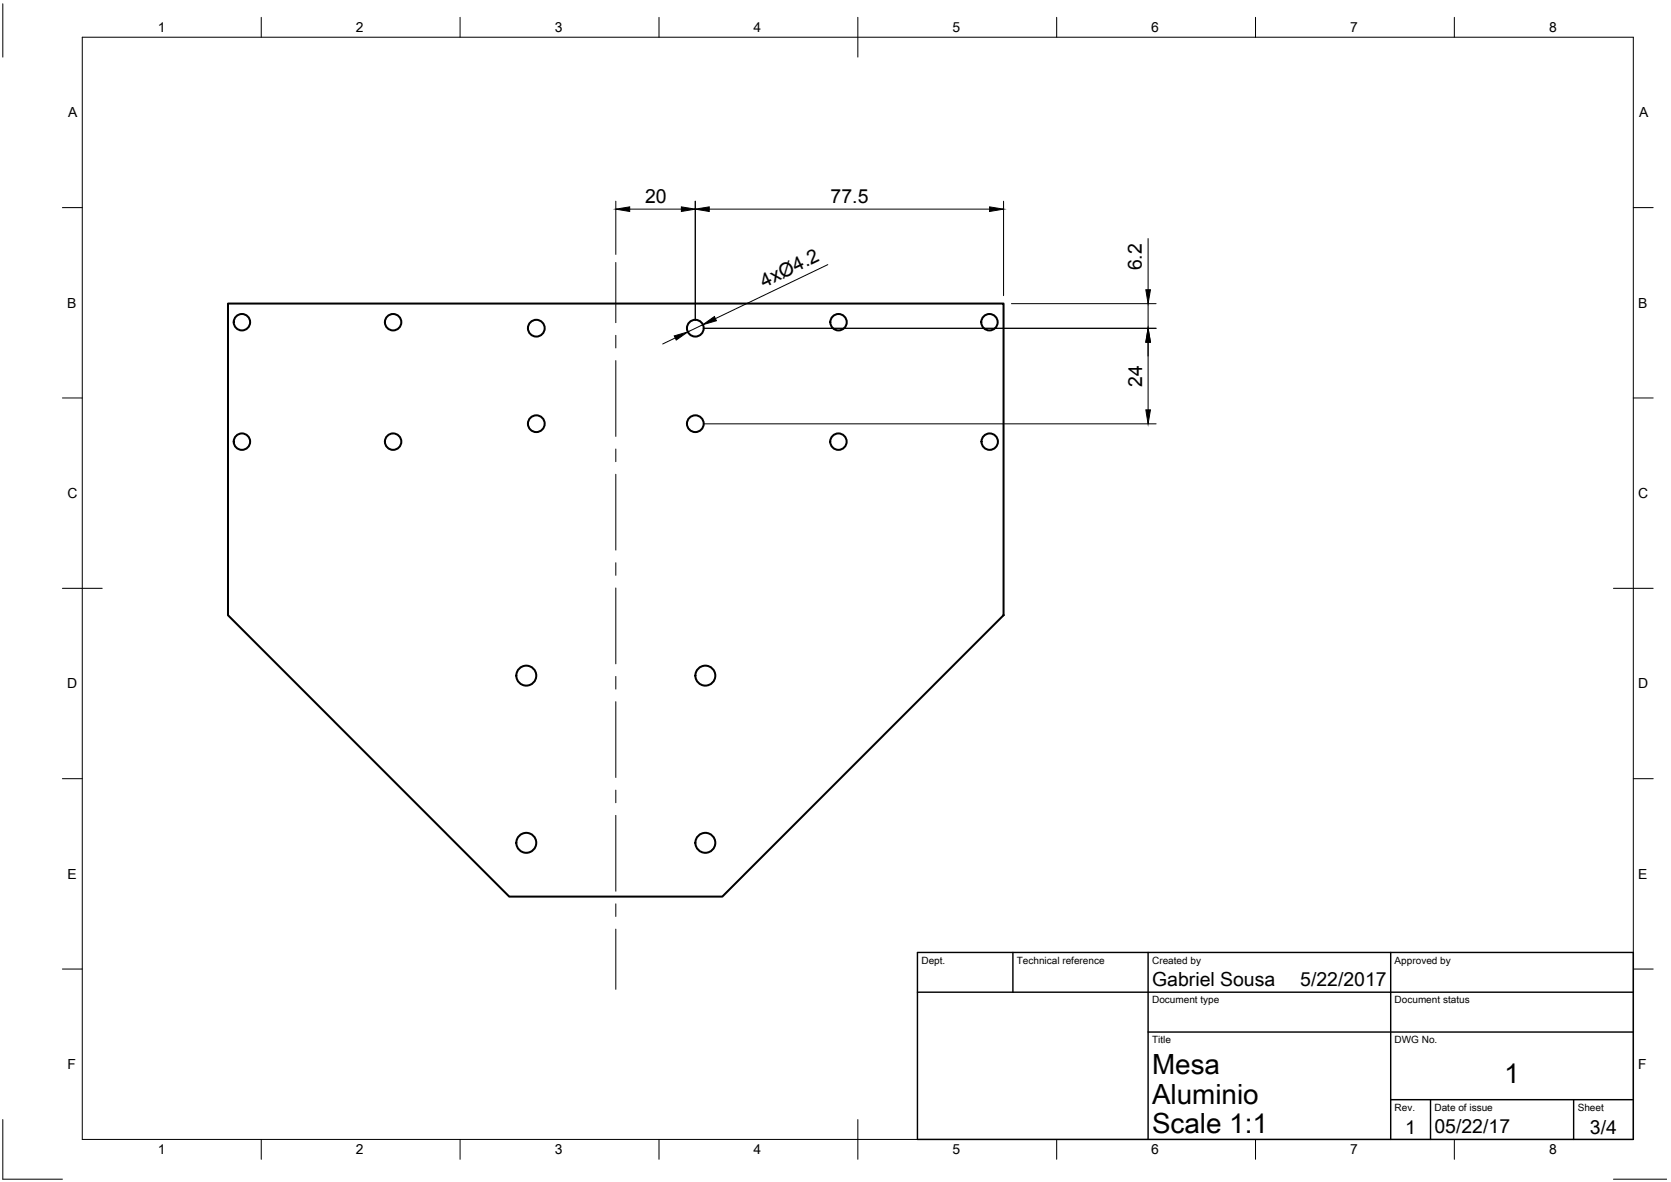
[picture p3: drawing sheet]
<svg xmlns="http://www.w3.org/2000/svg" width="420mm" height="297mm" viewBox="0 0 420 297" stroke-linecap="round" stroke-linejoin="round" font-family="sans-serif">
<!-- layer: Visible -->
<g fill="none" stroke="#000" stroke-width=".51">
<path d="M57.3 76.3h195v78.3l-70.7 70.7h-53.6l-70.7-70.7z"/>
<circle cx="60.8" cy="81" r="2.06"/>
<circle cx="98.8" cy="81" r="2.06"/>
<circle cx="134.8" cy="82.5" r="2.11"/>
<circle cx="174.8" cy="82.5" r="2.11"/>
<circle cx="210.8" cy="81" r="2.06"/>
<circle cx="248.8" cy="81" r="2.06"/>
<circle cx="60.8" cy="111" r="2.06"/>
<circle cx="98.8" cy="111" r="2.06"/>
<circle cx="134.8" cy="106.5" r="2.11"/>
<circle cx="174.8" cy="106.5" r="2.11"/>
<circle cx="210.8" cy="111" r="2.06"/>
<circle cx="248.9" cy="111" r="2.06"/>
<circle cx="132.3" cy="169.8" r="2.51"/>
<circle cx="177.4" cy="169.8" r="2.51"/>
<circle cx="132.3" cy="211.8" r="2.51"/>
<circle cx="177.4" cy="211.8" r="2.51"/>
</g>
<!-- layer: Border -->
<g fill="none" stroke="#000" stroke-width=".25">
<path d="M.7 1v13.4M20.7 9.4h390v276.9h-390zM65.7 4.4v5M115.7 4.4v5M165.7 4.4v5M215.7 4.4v10M265.7 4.4v5M315.7 4.4v5M365.7 4.4v5M15.7 52.2h5M410.7 52.2h5M15.7 100h5"/>
<path d="M410.7 100h5M15.7 147.8h10M405.7 147.8h10M15.7 195.7h5M410.7 195.7h5M15.7 243.5h5M410.7 243.5h5M.7 281.3v15h15M65.7 286.3v5M115.7 286.3v5M165.7 286.3v5M215.7 281.3v10"/>
<path d="M265.7 286.3v5M315.7 286.3v5M365.7 286.3v5M405.7 296.3h13.4"/>
</g>
<!-- layer: TitleBlock -->
<path d="M230.7 239.4h180v46.9h-180zM254.7 239.4v9.9M288.7 239.4v46.9M349.7 239.4v46.9M230.7 249.3h180M288.7 259.4h122M349.7 276.4h61M359.7 276.4v9.9M395.7 276.4v9.9" fill="none" stroke="#000" stroke-width=".36"/>
<!-- layer: Center Lines -->
<g fill="none" stroke="#000" stroke-width=".25">
<path d="M154.8 66v15.1M154.8 84.3v3.1M154.8 90.6v19.1M154.8 112.8v3.2M154.8 119.2v19M154.8 141.4v3.2M154.8 147.8v19M154.8 170v3.2M154.8 176.3v19.1M154.8 198.6v3.1M154.8 204.9v19.1M154.8 227.1v3.2"/>
<path d="M154.8 233.5v15.1"/>
</g>
<!-- layer: Dimensions -->
<g fill="none" stroke="#000" stroke-width=".25">
<path d="M154.8 50.6v13.3M158.3 52.6h13M174.8 50.6v29.9M178.3 52.6h70.5M252.3 50.6v23.7M288.7 59.9v12.9M208.1 66.5l-28.2 13.6M254.3 76.3h36.4M288.7 76.3v6.2M169.8 84.9l-3.2 1.5M176.7 81.6l-3.8 1.8M176.8 82.5h113.9"/>
<path d="M288.7 86v17M176.8 106.5h113.9"/>
</g>
<path d="M154.8 52.6l3.5-.6v1.1zM171.3 52l3.5 .6-3.5 .5zM174.8 52.6l3.5-.6v1.1zM248.8 52l3.5 .6-3.5 .5zM176.7 81.6l2.9-2.1 .5 1.1zM288.1 72.8h1.2l-.6 3.5zM169.5 84.4l3.4-1-2.9 2zM288.7 82.5l.6 3.5h-1.2zM288.1 103h1.2l-.6 3.5z" fill="#000" stroke="#000" stroke-width=".25"/>
<g font-size="7">
<text x="289.7" y="269.9">Mesa</text>
<text x="378.2" y="272.3">1</text>
<text x="289.7" y="277.3">Aluminio</text>
<text x="289.7" y="284.8">Scale 1:1</text>
</g>
<g font-size="4.9">
<text x="162.2" y="51">20</text>
<text x="208.9" y="51">77.5</text>
<text x="287.1" y="67.9" transform="rotate(-90 287.1 67.9)">6.2</text>
<text x="192.1" y="72.3" transform="rotate(-26 192.1 72.3)">4xØ4.2</text>
<text x="287.2" y="97.2" transform="rotate(-90 287.2 97.2)">24</text>
<text x="289.7" y="247.8">Gabriel Sousa</text>
<text x="326.9" y="247.8">5/22/2017</text>
<text x="353.3" y="285">1</text>
<text x="360.7" y="284.8">05/22/17</text>
<text x="399.8" y="284.9">3/4</text>
</g>
<g font-size="3.5">
<text x="39.7" y="8.1">1</text>
<text x="89.5" y="8.1">2</text>
<text x="139.5" y="8.1">3</text>
<text x="189.4" y="8.1">4</text>
<text x="239.5" y="8.1">5</text>
<text x="289.4" y="8.1">6</text>
<text x="339.5" y="8.1">7</text>
<text x="389.5" y="8.1">8</text>
<text x="17.1" y="29.5">A</text>
<text x="412.1" y="29.5">A</text>
<text x="16.9" y="77.3">B</text>
<text x="411.9" y="77.3">B</text>
<text x="16.9" y="125.2">C</text>
<text x="411.9" y="125.2">C</text>
<text x="16.9" y="173">D</text>
<text x="411.9" y="173">D</text>
<text x="16.9" y="220.9">E</text>
<text x="411.9" y="220.9">E</text>
<text x="16.9" y="268.7">F</text>
<text x="411.9" y="268.7">F</text>
<text x="39.7" y="290.1">1</text>
<text x="89.5" y="290.1">2</text>
<text x="139.5" y="290.1">3</text>
<text x="189.4" y="290.1">4</text>
<text x="239.5" y="290.1">5</text>
<text x="289.4" y="290.1">6</text>
<text x="339.5" y="290.1">7</text>
<text x="389.5" y="290.1">8</text>
</g>
<g font-size="2.5">
<text x="231.7" y="242.1">Dept.</text>
<text x="255.7" y="242.1">Technical reference</text>
<text x="289.7" y="242.1">Created by</text>
<text x="350.7" y="242.1">Approved by</text>
<text x="289.7" y="252.1">Document type</text>
<text x="350.7" y="252.1">Document status</text>
<text x="289.7" y="262.1">Title</text>
<text x="350.7" y="262.1">DWG No.</text>
<text x="350.7" y="279.1">Rev.</text>
<text x="360.7" y="279.1">Date of issue</text>
<text x="396.7" y="279.1">Sheet</text>
</g>
</svg>
